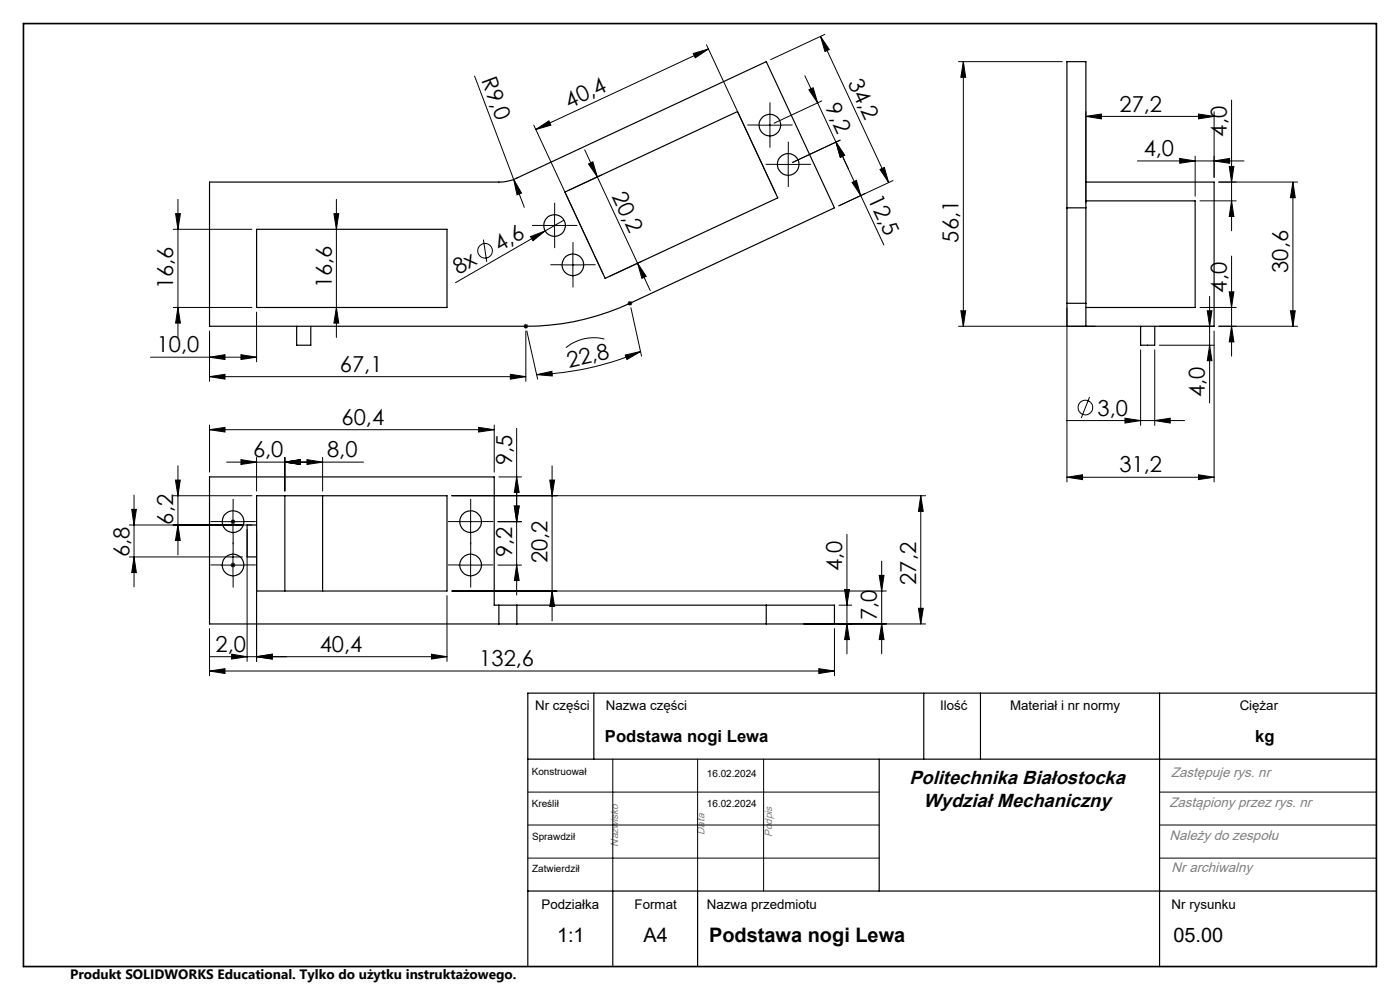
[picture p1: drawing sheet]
<svg xmlns="http://www.w3.org/2000/svg" width="297mm" height="210mm" viewBox="0 0 297 210" stroke-linecap="round" stroke-linejoin="round" font-family="sans-serif">
<g fill="none" stroke="#000" stroke-width=".25">
<path d="M44.4 38.6h61.4a9 9 0 0 0 3.8-.8l53-24.7 14.4 31-43.4 20.2a52.3 52.3 0 0 1-22.1 4.9h-67.1zM230.4 38.6h27.2v30.6h-31.3v-4.9M54.4 48.6h40.4v16.6h-40.4zM119.8 40.7l36.7-17 8.5 18.3-36.6 17zM226.3 44.1h4.1M230.4 42.6h23.1v22.6h-23.1M62.9 69.2v4h3v-4M226.3 64.3v-51.2h4.1v51.2M226.3 64.3h4.1M230.4 64.3v4.9M242 69.2v4h3v-4M54.4 105.2h40.4v20.2h-40.4z"/>
<path d="M54.4 111.4h-2v6.7h2M60.4 105.2v20.2M68.4 105.2v20.2M105.8 132.4h3.8M105.8 128.4h3.8M105.8 128.4h-1v-27.2h-60.3v31.2h61.3M105.8 128.4v4M109.6 128.4h67.4v4h-67.4M109.6 128.4v4M162.6 128.4v4M126 147v14M196 147v14"/>
<path d="M208 147v14M246 147v58M292 147h-180v58M112 161h180M186.5 161v28M112 189h180M130 189v16M148 189v16"/>
<circle cx="163.3" cy="26.5" r="2.31"/>
<circle cx="167.2" cy="34.9" r="2.29"/>
<circle cx="117.6" cy="47.8" r="2.29"/>
<circle cx="121.5" cy="56.2" r="2.29"/>
<circle cx="49.4" cy="119.9" r="2.31"/>
<circle cx="49.5" cy="110.6" r="2.3"/>
<circle cx="99.8" cy="119.8" r="2.29"/>
<circle cx="99.8" cy="110.7" r="2.31"/>
</g>
<g fill="none" stroke="#000" stroke-width=".21">
<path d="M100.7 16.1l8.3 22M147.1 11.4l3.2-1-2.8 1.9zM149.9 9.5l14.7 31.6M150.3 10.4l-36.6 17.1M170.7 16.1l2.8 5.7M171.6 19l.9-.4 1 3.2zM174.1 7.7l14.4 31M174.1 7.7l1.8 2.8-.9 .4zM175 7.3l-11.5 5.4M203.3 13.1h22.1M204.4 13.1v56.1M204.4 13.1l.5 3.3h-1.1z"/>
<path d="M109 38.1l1.6 2.8-.9 .4zM109 38.1l2.2 5.9M113.2 26.6l14.8 31.5M113.7 27.5l2.8-1.9 .4 1zM124 31.8l13.9 29.8M124.8 34.8l1-.5 .9 3.2zM127.6 37.1l-6.8 3.2M160.8 26.6h5M163.3 24.1v4.9M164.7 34.9h5M167.2 32.4v5M173.5 21.8l9.1 19.7"/>
<path d="M174.3 21.4l-10.1 4.7M177.3 30.2l1.9 2.7-.9 .5zM178.2 29.7l-10.1 4.8M180.8 38.7l.9-.4 .9 3.2zM186.7 35.9l.9-.4 .9 3.2zM189.4 38.3l-11.5 5.4 5.6-2.6M230.4 24.7l3.2-.5v1zM230.4 23.7v19.4M230.4 24.7h27.2M241.3 34.1h22.6M250.3 33.6l3.2 .5-3.2 .5zM253.5 33.1v8.5"/>
<path d="M254.2 24.2l3.4 .5-3.4 .5zM257.6 34.1l3.2-.5v1zM257.6 23.7v13.9M260.8 35.3h1l-.5 3.3zM261.3 21.2v27.8M274.3 38.6l.5 3.3h-1zM274.3 38.6v30.6M275.3 38.6h-16.7M36.8 48.6h16.6M37.3 45.3h1l-.6 3.3zM37.7 42.3v29.3M70.8 45.3h1.1l-.5 3.3z"/>
<path d="M71.4 42.3v29.3M102.6 50.8l.7 4.8M112.5 50.2l3.1-1.2-2.5 2.1zM115.1 47.8h5.1M115.6 49l-19 11M117.7 45.3v5M119 56.2h5M119.6 46.7l-4 2.3M121.5 53.7v5M135.3 55.8l1.8 2.8-.9 .4zM136.2 55.4l-6.9 3.2M182.6 41.5l4.9 10.5"/>
<path d="M254.6 42.6h7.7M261.3 42.6l.5 3.3h-1zM261.3 54.3v21.3M31.9 75.8h22.5M36.8 65.2h16.6M37.7 65.2l.6 3.3h-1zM44.5 75.8l3.2-.6v1.1zM44.5 79.9l3.2-.5v1zM44.5 70.2v10.7M44.5 79.9h67M51.1 75.2l3.3 .6-3.3 .5zM54.4 66.2v10.6"/>
<path d="M71.4 65.2l.5 3.3h-1.1zM108.3 79.4l3.2 .5-3.2 .5zM111.1 69.2h.9M111.2 68.9l.7 .7M111.5 68.7v1M111.5 70.2v10.7M111.8 70.2l2.3 10.2M111.9 68.9l-.7 .7M113.8 79.5l3.3-.7 .1 1zM128.2 71.9a9.2 9.2 0 0 0-8.1 1.9M132.6 75.3l3.3-.7-2.9 1.7zM133.1 64.3h1"/>
<path d="M133.3 64l.7 .7M133.6 63.8v1M133.8 65.3l2.3 10.3M134 64l-.7 .7M135.9 74.6a62.4 62.4 0 0 1-22.1 4.9M203.3 69.2h29M203.8 65.9h1.1l-.5 3.3zM226.3 65.3v36.9M242 74.2v16M245 74.2v16M246 69.2h11.6M246 73.2h11.6"/>
<path d="M254.6 65.2h7.7M256.1 65.9h1l-.5 3.3zM256.6 62.9v22.6M256.6 73.2l.5 3.3h-1zM257.6 70.2v32M258.6 69.2h16.7M260.8 61.9h1l-.5 3.3zM261.3 69.2l.5 3.3h-1zM273.8 65.9h1l-.5 3.3zM37.7 98.8v18.9M44.5 91.1l3.2-.4v.9zM44.5 90.2v9.9"/>
<path d="M44.5 91.1h60.3M48.1 98h29M51.1 97.5l3.3 .5-3.3 .5zM54.4 97v7.2M60.4 98l3.3-.5v1zM60.4 97v7.2M65.1 97.5l3.3 .5-3.3 .5zM68.4 97v7.2M101.5 90.7l3.3 .4-3.3 .5zM104.8 90.2v9.9M109.6 90.9v35.3M117.1 98.8v32.9"/>
<path d="M226.2 89.2h25.1M231.1 84.2l-1.7 4.5M238.7 88.7l3.3 .5-3.3 .5zM245 89.2l3.2-.5v1zM27.4 118.1h24M27.4 111.4h26M27.9 108h1l-.5 3.4zM28.4 105v19.5M28.4 118.1l.5 3.4h-1zM36.7 105.2h16.7M37.2 101.8h1l-.5 3.4zM37.7 111.4l.5 3.2h-1z"/>
<path d="M46.9 119.9h5M46.9 110.7h5M49.1 119.5l.7 .7M49.1 110.3l.7 .7M49.4 108.2v5M49.4 117.4v4.9M49.8 119.5l-.7 .7M49.8 110.3l-.7 .7M52.4 112.4v27.9M54.4 112.4v27.9M95.8 105.2h100.6M97.3 119.9h5"/>
<path d="M97.3 110.7h5M99.8 108.2v5M99.8 117.4v4.9M105.6 119.9h5M105.6 110.7h5M105.8 101.2h4.8M109.1 107.3h1l-.5 3.4zM109.6 101.2l.5 3.2h-1zM109.6 119.9l.5 3.2h-1zM116.6 101.8h1.1l-.6 3.4zM179.7 113.3v25.4M187 119v19.7"/>
<path d="M195.3 105.2l.6 3.3h-1.1zM195.3 105.2v27.2M226.3 101.2l3.4-.5v1zM226.3 101.2h31.3M254.2 100.7l3.4 .5-3.4 .5zM44.5 133.3v10.1M49.1 138.8l3.3 .5-3.3 .5zM54.4 139.3l3.3-.5v1zM91.5 138.8l3.3 .5-3.3 .5zM94.8 126.4v13.9M94.8 139.3h-50.4M95.8 125.4h92.2"/>
<path d="M117.1 125.4l.6 3.2h-1.1zM170.5 132.4h25.9M177 133.3v10.1M178 128.4h2.7M179.2 125.1h1l-.5 3.3zM179.7 132.4l.5 3.3h-1zM186.5 122.1h1l-.5 3.3zM187 132.4l.5 3.3h-1zM194.8 129h1.1l-.6 3.4zM44.5 142.3l3.2-.5v1.1zM44.5 142.3h132.5M173.7 141.8l3.3 .5-3.3 .6z"/>
<path d="M112 168h74.5M112 175h74.5M130 161v28M148 161v28M162 161v28M246 168h46M246 175h46M112 182h74.5M246 182h46"/>
<circle cx="102.9" cy="53.2" r="1.55"/>
<circle cx="230.3" cy="86.4" r="1.55"/>
</g>
<g fill="none" stroke="#000" stroke-width=".21" stroke-dasharray="15.2 1.3 1.3 1.3" stroke-linecap="butt">
<path d="M160.8 26.5h-2.3M163.3 24v-2.3M163.3 29v2.3M164.7 34.9h-2.3M165.8 26.5h2.3M167.2 32.4v-2.3M167.2 37.4v2.3M169.7 34.9h2.3M115.2 47.8h-2.3M117.7 45.3v-2.3M117.7 50.3v2.3M119.1 56.2h-2.3"/>
<path d="M120.2 47.8h2.3M121.6 53.7v-2.3M121.6 58.7v2.3M124.1 56.2h2.3M47 119.8h-2.3M47 110.6h-2.3M49.5 117.3v-2.3M49.5 108.1v-2.3M49.5 113.1v2.3M52 119.8h2.3M52 110.6h2.3M97.4 110.6h-2.3"/>
<path d="M97.4 119.8h-2.3M99.9 108.1v-2.3M99.9 113.1v2.3M99.9 117.3v-2.3M102.4 110.6h2.3M102.4 119.8h2.3M49.5 122.3v2.3M99.9 122.3v2.3"/>
</g>
<path d="M5 5h287v200h-287z" fill="none" stroke="#000" stroke-width=".35"/>
<g fill="#000">
<path d="M109 38.1l1.6 2.8-.9 .4zM112.5 50.2l3.1-1.2-2.5 2.1z"/>
<path d="M147.1 11.4l3.2-1-2.8 1.9zM113.7 27.5l2.8-1.9 .4 1z"/>
<path d="M171.6 19l.9-.4 1 3.2zM177.3 30.2l1.9 2.7-.9 .5zM174.1 7.7l1.8 2.8-.9 .4zM186.7 35.9l.9-.4 .9 3.2z"/>
<path d="M250.3 33.6l3.2 .5-3.2 .5zM257.6 34.1l3.2-.5v1z"/>
<path d="M37.3 45.3h1l-.6 3.3zM37.7 65.2l.6 3.3h-1z"/>
<path d="M70.8 45.3h1.1l-.5 3.3zM71.4 65.2l.5 3.3h-1.1zM179.2 125.1h1l-.5 3.3zM179.7 132.4l.5 3.3h-1zM186.5 122.1h1l-.5 3.3zM187 132.4l.5 3.3h-1zM195.3 105.2l.6 3.3h-1.1zM194.8 129h1.1l-.6 3.4zM109.6 101.2l.5 3.2h-1zM109.1 107.3h1l-.5 3.4zM116.6 101.8h1.1l-.6 3.4zM117.1 125.4l.6 3.2h-1.1z"/>
<path d="M135.3 55.8l1.8 2.8-.9 .4zM124.8 34.8l1-.5 .9 3.2z"/>
<path d="M180.8 38.7l.9-.4 .9 3.2zM177.3 30.2l1.9 2.7-.9 .5z"/>
<path d="M261.3 42.6l.5 3.3h-1zM260.8 35.3h1l-.5 3.3z"/>
<path d="M51.1 75.2l3.3 .6-3.3 .5zM44.5 75.8l3.2-.6v1.1zM173.7 141.8l3.3 .5-3.3 .6zM44.5 142.3l3.2-.5v1.1zM101.5 90.7l3.3 .4-3.3 .5zM44.5 91.1l3.2-.4v.9zM91.5 138.8l3.3 .5-3.3 .5zM54.4 139.3l3.3-.5v1zM65.1 97.5l3.3 .5-3.3 .5zM60.4 98l3.3-.5v1zM60.4 98l3.3-.5v1zM51.1 97.5l3.3 .5-3.3 .5z"/>
<path d="M108.3 79.4l3.2 .5-3.2 .5zM44.5 79.9l3.2-.5v1z"/>
<path d="M132.6 75.3l.4 1 2.9-1.7zM113.8 79.5l3.4 .3-.1-1z"/>
<path d="M256.1 65.9h1l-.5 3.3zM256.6 73.2l.5 3.3h-1zM260.8 61.9h1l-.5 3.3zM261.3 69.2l.5 3.3h-1z"/>
<path d="M273.8 65.9h1l-.5 3.3zM274.3 38.6l.5 3.3h-1z"/>
<path d="M245 89.2l3.2-.5v1zM238.7 88.7l3.3 .5-3.3 .5zM254.2 24.2l3.4 .5-3.4 .5zM230.4 24.7l3.2-.5v1zM254.2 100.7l3.4 .5-3.4 .5zM226.3 101.2l3.4-.5v1z"/>
<path d="M109.6 119.9l.5 3.2h-1zM109.1 107.3h1l-.5 3.4zM28.4 118.1l.5 3.4h-1zM27.9 108h1l-.5 3.4zM37.7 111.4l.5 3.2h-1zM37.2 101.8h1l-.5 3.4zM203.8 65.9h1.1l-.5 3.3zM204.4 13.1l.5 3.3h-1.1z"/>
<path d="M49.1 138.8l3.3 .5-3.3 .5zM54.4 139.3l3.3-.5v1z"/>
</g>
<g font-size="4.7">
<text x="102.1" y="17" transform="rotate(70 102.1 17)">R9,0</text>
<text x="179.8" y="17.5" transform="rotate(65 179.8 17.5)">34,2</text>
<text x="120.8" y="23" transform="rotate(-25 120.8 23)">40,4</text>
<text x="175" y="22.7" transform="rotate(65 175 22.7)">9,2</text>
<text x="237.5" y="23.7">27,2</text>
<text x="260.3" y="29" transform="rotate(-90 260.3 29)">4,0</text>
<text x="242.6" y="33.1">4,0</text>
<text x="129.7" y="41.5" transform="rotate(65 129.7 41.5)">20,2</text>
<text x="184.1" y="42.1" transform="rotate(65 184.1 42.1)">12,5</text>
<text x="106" y="53.4" transform="rotate(-30 106 53.4)">4,6</text>
<text x="203.4" y="51.4" transform="rotate(-90 203.4 51.4)">56,1</text>
<text x="97.2" y="58.4" transform="rotate(-30 97.2 58.4)">8x</text>
<text x="273.3" y="57.9" transform="rotate(-90 273.3 57.9)">30,6</text>
<text x="36.8" y="61.4" transform="rotate(-90 36.8 61.4)">16,6</text>
<text x="70.4" y="61.1" transform="rotate(-90 70.4 61.1)">16,6</text>
<text x="260.3" y="62.1" transform="rotate(-90 260.3 62.1)">4,0</text>
<text x="33.2" y="74.7">10,0</text>
<text x="120.7" y="78" transform="rotate(-13 120.7 78)">22,8</text>
<text x="72.1" y="78.9">67,1</text>
<text x="232.8" y="88.1">3,0</text>
<text x="255.6" y="84.2" transform="rotate(-90 255.6 84.2)">4,0</text>
<text x="72.5" y="90.1">60,4</text>
<text x="53.7" y="97">6,0</text>
<text x="69.4" y="97">8,0</text>
<text x="108.6" y="98.6" transform="rotate(-90 108.6 98.6)">9,5</text>
<text x="237.5" y="100.2">31,2</text>
<text x="36.7" y="111.3" transform="rotate(-90 36.7 111.3)">6,2</text>
<text x="27.4" y="118.2" transform="rotate(-90 27.4 118.2)">6,8</text>
<text x="108.6" y="118.2" transform="rotate(-90 108.6 118.2)">9,2</text>
<text x="116.1" y="119.5" transform="rotate(-90 116.1 119.5)">20,2</text>
<text x="178.7" y="121.1" transform="rotate(-90 178.7 121.1)">4,0</text>
<text x="194.3" y="124" transform="rotate(-90 194.3 124)">27,2</text>
<text x="186" y="131.6" transform="rotate(-90 186 131.6)">7,0</text>
<text x="45.7" y="138.3">2,0</text>
<text x="67.8" y="138.3">40,4</text>
<text x="101.7" y="141.3">132,6</text>
</g>
<g font-size="4.2">
<text x="118.2" y="199.8">1:1</text>
<text x="136.5" y="199.8">A4</text>
<text x="150.4" y="199.8">Podstawa nogi Lewa</text>
<text x="248.9" y="199.8">05.00</text>
</g>
<g font-size="4">
<text x="192.9" y="166.2">Politechnika Białostocka</text>
<text x="195.9" y="171.1">Wydział Mechaniczny</text>
</g>
<g font-size="3.5">
<text x="128.3" y="157.5">Podstawa nogi Lewa</text>
<text x="266.3" y="157.4">kg</text>
</g>
<g font-size="2.9" fill="#808080">
<text x="248.4" y="164.9">Zastępuje rys. nr</text>
<text x="248.1" y="171.2">Zastąpiony przez rys. nr</text>
<text x="248.1" y="178.1">Należy do zespołu</text>
<text x="248.6" y="185">Nr archiwalny</text>
</g>
<text font-size="2.9" x="14.9" y="207.6">Produkt SOLIDWORKS Educational. Tylko do użytku instruktażowego.</text>
<g font-size="2.8">
<text x="113.5" y="150.6">Nr części</text>
<text x="128.5" y="150.6">Nazwa części</text>
<text x="199.4" y="150.6">Ilość</text>
<text x="214.3" y="150.6">Materiał i nr normy</text>
<text x="263" y="150.6">Ciężar</text>
<text x="114.9" y="192.9">Podziałka</text>
<text x="134.6" y="192.9">Format</text>
<text x="150" y="192.9">Nazwa przedmiotu</text>
<text x="248.6" y="192.9">Nr rysunku</text>
</g>
<g font-size="2.2" fill="#808080">
<text x="131.1" y="179.6" transform="rotate(-90 131.1 179.6)">Nazwisko</text>
<text x="149.4" y="177.1" transform="rotate(-90 149.4 177.1)">Data</text>
<text x="163.8" y="177.6" transform="rotate(-90 163.8 177.6)">Podpis</text>
</g>
<g font-size="2.1">
<text x="112.8" y="164.3">Konstruował</text>
<text x="150" y="164.9">16.02.2024</text>
<text x="112.8" y="171.2">Kreślił</text>
<text x="150" y="171.2">16.02.2024</text>
<text x="112.9" y="178.1">Sprawdził</text>
<text x="112.9" y="185">Zatwierdził</text>
</g>
</svg>
